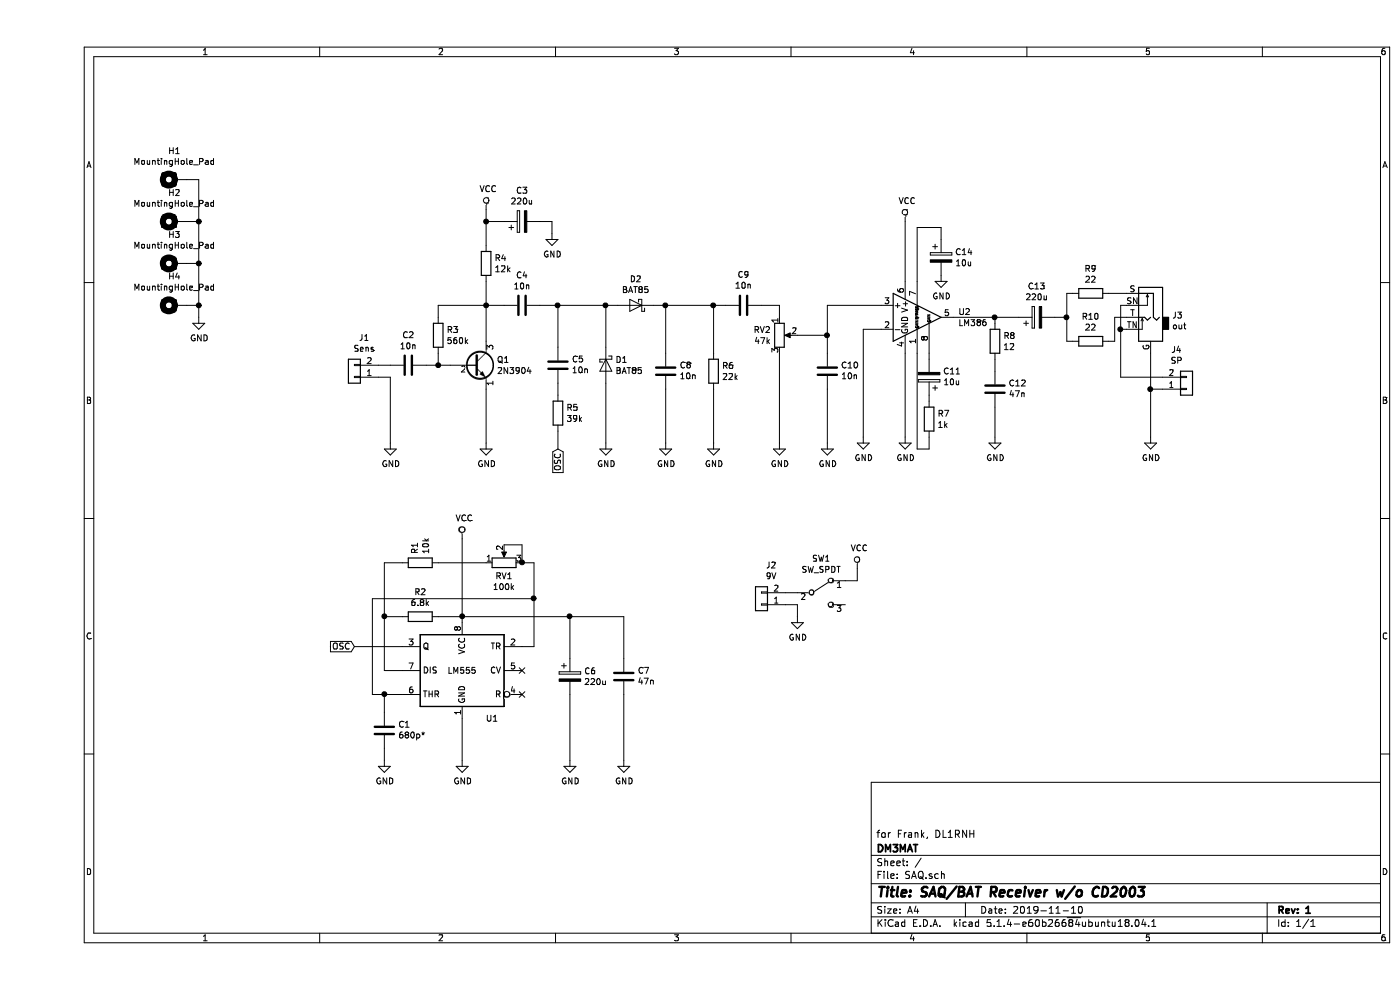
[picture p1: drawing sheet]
EESchema Schematic File Version 4
LIBS:SAQ-cache
EELAYER 30 0
EELAYER END
$Descr A4 11693 8268
encoding utf-8
Sheet 1 1
Title "SAQ/BAT Receiver w/o CD2003"
Date "2019-11-10"
Rev "1"
Comp "DM3MAT"
Comment1 "for Frank, DL1RNH"
Comment2 ""
Comment3 ""
Comment4 ""
$EndDescr
$Comp
L Device:R R3
U 1 1
P 3350 2800
F 0 "R3" H 3420 2846 50  0000 L CNN
F 1 "560k" H 3420 2755 50  0000 L CNN
F 2 "Resistor_THT:R_Axial_DIN0207_L6.3mm_D2.5mm_P2.54mm_Vertical" V 3280 2800 50  0001 C CNN
F 3 "~" H 3350 2800 50  0001 C CNN
	1    3350 2800
	1    0    0    -1  
$EndComp
$Comp
L Device:C C2
U 1 1
P 3100 3050
F 0 "C2" V 2848 3050 50  0000 C CNN
F 1 "10n" V 2939 3050 50  0000 C CNN
F 2 "Capacitor_THT:C_Disc_D3.0mm_W2.0mm_P2.50mm" H 3138 2900 50  0001 C CNN
F 3 "~" H 3100 3050 50  0001 C CNN
	1    3100 3050
	0    1    1    0   
$EndComp
$Comp
L Device:CP C3
U 1 1
P 4050 1850
F 0 "C3" V 4305 1850 50  0000 C CNN
F 1 "220u" V 4214 1850 50  0000 C CNN
F 2 "Capacitor_THT:CP_Radial_D6.3mm_P2.50mm" H 4088 1700 50  0001 C CNN
F 3 "~" H 4050 1850 50  0001 C CNN
	1    4050 1850
	0    -1   -1   0   
$EndComp
$Comp
L Timer:LM555 U1
U 1 1
P 3550 5600
F 0 "U1" H 3300 5200 50  0000 C CNN
F 1 "LM555" H 3550 5600 50  0000 C CNN
F 2 "Package_DIP:DIP-8_W7.62mm_LongPads" H 3550 5600 50  0001 C CNN
F 3 "http://www.ti.com/lit/ds/symlink/lm555.pdf" H 3550 5600 50  0001 C CNN
	1    3550 5600
	-1   0    0    -1  
$EndComp
$Comp
L Diode:BAT85 D1
U 1 1
P 4750 3050
F 0 "D1" V 4704 3129 50  0000 L CNN
F 1 "BAT85" V 4795 3129 50  0000 L CNN
F 2 "Diode_THT:D_DO-35_SOD27_P2.54mm_Vertical_AnodeUp" H 4750 2875 50  0001 C CNN
F 3 "https://assets.nexperia.com/documents/data-sheet/BAT85.pdf" H 4750 3050 50  0001 C CNN
	1    4750 3050
	0    1    1    0   
$EndComp
$Comp
L Connector_Generic:Conn_01x02 J1
U 1 1
P 2650 3150
F 0 "J1" H 2568 2825 50  0000 C CNN
F 1 "Sens" H 2568 2916 50  0000 C CNN
F 2 "TerminalBlock_RND:TerminalBlock_RND_205-00001_1x02_P5.00mm_Horizontal" H 2650 3150 50  0001 C CNN
F 3 "~" H 2650 3150 50  0001 C CNN
	1    2650 3150
	-1   0    0    1   
$EndComp
$Comp
L Transistor_BJT:2N3904 Q1
U 1 1
P 3650 3050
F 0 "Q1" H 3840 3096 50  0000 L CNN
F 1 "2N3904" H 3840 3005 50  0000 L CNN
F 2 "Package_TO_SOT_THT:TO-92_Inline_Wide" H 3850 2975 50  0001 L CIN
F 3 "https://www.fairchildsemi.com/datasheets/2N/2N3904.pdf" H 3650 3050 50  0001 L CNN
	1    3650 3050
	1    0    0    -1  
$EndComp
$Comp
L power:GND #PWR02
U 1 1
P 2950 3700
F 0 "#PWR02" H 2950 3450 50  0001 C CNN
F 1 "GND" H 2955 3527 50  0000 C CNN
F 2 "" H 2950 3700 50  0001 C CNN
F 3 "" H 2950 3700 50  0001 C CNN
	1    2950 3700
	1    0    0    -1  
$EndComp
$Comp
L power:GND #PWR06
U 1 1
P 3750 3700
F 0 "#PWR06" H 3750 3450 50  0001 C CNN
F 1 "GND" H 3755 3527 50  0000 C CNN
F 2 "" H 3750 3700 50  0001 C CNN
F 3 "" H 3750 3700 50  0001 C CNN
	1    3750 3700
	1    0    0    -1  
$EndComp
$Comp
L Device:C C4
U 1 1
P 4050 2550
F 0 "C4" V 3798 2550 50  0000 C CNN
F 1 "10n" V 3889 2550 50  0000 C CNN
F 2 "Capacitor_THT:C_Disc_D3.0mm_W2.0mm_P2.50mm" H 4088 2400 50  0001 C CNN
F 3 "~" H 4050 2550 50  0001 C CNN
	1    4050 2550
	0    1    1    0   
$EndComp
$Comp
L Device:R R4
U 1 1
P 3750 2200
F 0 "R4" H 3820 2246 50  0000 L CNN
F 1 "12k" H 3820 2155 50  0000 L CNN
F 2 "Resistor_THT:R_Axial_DIN0207_L6.3mm_D2.5mm_P2.54mm_Vertical" V 3680 2200 50  0001 C CNN
F 3 "~" H 3750 2200 50  0001 C CNN
	1    3750 2200
	1    0    0    -1  
$EndComp
$Comp
L Device:C C5
U 1 1
P 4350 3050
F 0 "C5" H 4235 3004 50  0000 R CNN
F 1 "10n" H 4235 3095 50  0000 R CNN
F 2 "Capacitor_THT:C_Disc_D3.0mm_W2.0mm_P2.50mm" H 4388 2900 50  0001 C CNN
F 3 "~" H 4350 3050 50  0001 C CNN
	1    4350 3050
	-1   0    0    1   
$EndComp
$Comp
L Device:R R5
U 1 1
P 4350 3450
F 0 "R5" H 4420 3496 50  0000 L CNN
F 1 "39k" H 4420 3405 50  0000 L CNN
F 2 "Resistor_THT:R_Axial_DIN0207_L6.3mm_D2.5mm_P5.08mm_Vertical" V 4280 3450 50  0001 C CNN
F 3 "~" H 4350 3450 50  0001 C CNN
	1    4350 3450
	1    0    0    -1  
$EndComp
$Comp
L Diode:BAT85 D2
U 1 1
P 5000 2550
F 0 "D2" H 5000 2334 50  0000 C CNN
F 1 "BAT85" H 5000 2425 50  0000 C CNN
F 2 "Diode_THT:D_DO-35_SOD27_P2.54mm_Vertical_AnodeUp" H 5000 2375 50  0001 C CNN
F 3 "https://assets.nexperia.com/documents/data-sheet/BAT85.pdf" H 5000 2550 50  0001 C CNN
	1    5000 2550
	-1   0    0    1   
$EndComp
$Comp
L Device:C C8
U 1 1
P 5250 3100
F 0 "C8" H 5135 3054 50  0000 R CNN
F 1 "10n" H 5135 3145 50  0000 R CNN
F 2 "Capacitor_THT:C_Disc_D3.0mm_W2.0mm_P2.50mm" H 5288 2950 50  0001 C CNN
F 3 "~" H 5250 3100 50  0001 C CNN
	1    5250 3100
	-1   0    0    1   
$EndComp
$Comp
L Device:R R6
U 1 1
P 5650 3100
F 0 "R6" H 5720 3146 50  0000 L CNN
F 1 "22k" H 5720 3055 50  0000 L CNN
F 2 "Resistor_THT:R_Axial_DIN0207_L6.3mm_D2.5mm_P7.62mm_Horizontal" V 5580 3100 50  0001 C CNN
F 3 "~" H 5650 3100 50  0001 C CNN
	1    5650 3100
	1    0    0    -1  
$EndComp
$Comp
L Device:C C9
U 1 1
P 5900 2550
F 0 "C9" V 6152 2550 50  0000 C CNN
F 1 "10n" V 6061 2550 50  0000 C CNN
F 2 "Capacitor_THT:C_Disc_D4.3mm_W1.9mm_P5.00mm" H 5938 2400 50  0001 C CNN
F 3 "~" H 5900 2550 50  0001 C CNN
	1    5900 2550
	0    -1   -1   0   
$EndComp
$Comp
L Device:C C10
U 1 1
P 6600 3100
F 0 "C10" H 6485 3054 50  0000 R CNN
F 1 "10n" H 6485 3145 50  0000 R CNN
F 2 "Capacitor_THT:C_Disc_D3.0mm_W2.0mm_P2.50mm" H 6638 2950 50  0001 C CNN
F 3 "~" H 6600 3100 50  0001 C CNN
	1    6600 3100
	-1   0    0    1   
$EndComp
$Comp
L Amplifier_Audio:LM386 U2
U 1 1
P 7350 2650
F 0 "U2" H 7694 2696 50  0000 L CNN
F 1 "LM386" H 7694 2605 50  0000 L CNN
F 2 "Package_DIP:DIP-8_W7.62mm_LongPads" H 7450 2750 50  0001 C CNN
F 3 "http://www.ti.com/lit/ds/symlink/lm386.pdf" H 7550 2850 50  0001 C CNN
	1    7350 2650
	1    0    0    -1  
$EndComp
$Comp
L Device:R R8
U 1 1
P 8000 2850
F 0 "R8" H 8070 2896 50  0000 L CNN
F 1 "12" H 8070 2805 50  0000 L CNN
F 2 "Resistor_THT:R_Axial_DIN0207_L6.3mm_D2.5mm_P2.54mm_Vertical" V 7930 2850 50  0001 C CNN
F 3 "~" H 8000 2850 50  0001 C CNN
	1    8000 2850
	1    0    0    -1  
$EndComp
$Comp
L Device:C C12
U 1 1
P 8000 3250
F 0 "C12" H 7885 3204 50  0000 R CNN
F 1 "47n" H 7885 3295 50  0000 R CNN
F 2 "Capacitor_THT:C_Disc_D3.0mm_W2.0mm_P2.50mm" H 8038 3100 50  0001 C CNN
F 3 "~" H 8000 3250 50  0001 C CNN
	1    8000 3250
	-1   0    0    1   
$EndComp
$Comp
L power:GND #PWR09
U 1 1
P 4750 3700
F 0 "#PWR09" H 4750 3450 50  0001 C CNN
F 1 "GND" H 4755 3527 50  0000 C CNN
F 2 "" H 4750 3700 50  0001 C CNN
F 3 "" H 4750 3700 50  0001 C CNN
	1    4750 3700
	1    0    0    -1  
$EndComp
$Comp
L power:GND #PWR012
U 1 1
P 5650 3700
F 0 "#PWR012" H 5650 3450 50  0001 C CNN
F 1 "GND" H 5655 3527 50  0000 C CNN
F 2 "" H 5650 3700 50  0001 C CNN
F 3 "" H 5650 3700 50  0001 C CNN
	1    5650 3700
	1    0    0    -1  
$EndComp
$Comp
L power:GND #PWR016
U 1 1
P 6600 3700
F 0 "#PWR016" H 6600 3450 50  0001 C CNN
F 1 "GND" H 6605 3527 50  0000 C CNN
F 2 "" H 6600 3700 50  0001 C CNN
F 3 "" H 6600 3700 50  0001 C CNN
	1    6600 3700
	1    0    0    -1  
$EndComp
$Comp
L power:GND #PWR020
U 1 1
P 8000 3650
F 0 "#PWR020" H 8000 3400 50  0001 C CNN
F 1 "GND" H 8005 3477 50  0000 C CNN
F 2 "" H 8000 3650 50  0001 C CNN
F 3 "" H 8000 3650 50  0001 C CNN
	1    8000 3650
	1    0    0    -1  
$EndComp
$Comp
L power:GND #PWR019
U 1 1
P 7250 3650
F 0 "#PWR019" H 7250 3400 50  0001 C CNN
F 1 "GND" H 7255 3477 50  0000 C CNN
F 2 "" H 7250 3650 50  0001 C CNN
F 3 "" H 7250 3650 50  0001 C CNN
	1    7250 3650
	1    0    0    -1  
$EndComp
$Comp
L Device:CP C13
U 1 1
P 8350 2650
F 0 "C13" V 8605 2650 50  0000 C CNN
F 1 "220u" V 8514 2650 50  0000 C CNN
F 2 "Capacitor_THT:CP_Radial_D6.3mm_P2.50mm" H 8388 2500 50  0001 C CNN
F 3 "~" H 8350 2650 50  0001 C CNN
	1    8350 2650
	0    -1   -1   0   
$EndComp
$Comp
L Device:R R9
U 1 1
P 8800 2450
F 0 "R9" V 8593 2450 50  0000 C CNN
F 1 "22" V 8684 2450 50  0000 C CNN
F 2 "Resistor_THT:R_Axial_DIN0207_L6.3mm_D2.5mm_P2.54mm_Vertical" V 8730 2450 50  0001 C CNN
F 3 "~" H 8800 2450 50  0001 C CNN
	1    8800 2450
	0    1    1    0   
$EndComp
$Comp
L Device:R R10
U 1 1
P 8800 2850
F 0 "R10" V 8593 2850 50  0000 C CNN
F 1 "22" V 8684 2850 50  0000 C CNN
F 2 "Resistor_THT:R_Axial_DIN0207_L6.3mm_D2.5mm_P2.54mm_Vertical" V 8730 2850 50  0001 C CNN
F 3 "~" H 8800 2850 50  0001 C CNN
	1    8800 2850
	0    1    1    0   
$EndComp
Wire Wire Line
	3350 2550 3350 2650
Wire Wire Line
	3900 2550 3750 2550
Wire Wire Line
	3750 2850 3750 2550
Connection ~ 3750 2550
Wire Wire Line
	3750 2550 3350 2550
Wire Wire Line
	3750 2350 3750 2550
Wire Wire Line
	4200 2550 4350 2550
Wire Wire Line
	4850 2550 4750 2550
Connection ~ 4350 2550
Wire Wire Line
	4350 2550 4350 2900
Wire Wire Line
	4750 2900 4750 2550
Connection ~ 4750 2550
Wire Wire Line
	4750 2550 4350 2550
Wire Wire Line
	4350 3200 4350 3300
Wire Wire Line
	5150 2550 5250 2550
Wire Wire Line
	5250 2950 5250 2550
Connection ~ 5250 2550
Wire Wire Line
	5250 2550 5650 2550
Wire Wire Line
	5250 3250 5250 3700
$Comp
L power:GND #PWR011
U 1 1
P 5250 3700
F 0 "#PWR011" H 5250 3450 50  0001 C CNN
F 1 "GND" H 5255 3527 50  0000 C CNN
F 2 "" H 5250 3700 50  0001 C CNN
F 3 "" H 5250 3700 50  0001 C CNN
	1    5250 3700
	1    0    0    -1  
$EndComp
Wire Wire Line
	7050 2550 6600 2550
Wire Wire Line
	6600 3250 6600 3700
Wire Wire Line
	6600 2950 6600 2800
Wire Wire Line
	5650 2950 5650 2550
Connection ~ 5650 2550
Wire Wire Line
	5650 2550 5750 2550
Wire Wire Line
	5650 3700 5650 3250
$Comp
L power:GND #PWR015
U 1 1
P 6200 3700
F 0 "#PWR015" H 6200 3450 50  0001 C CNN
F 1 "GND" H 6205 3527 50  0000 C CNN
F 2 "" H 6200 3700 50  0001 C CNN
F 3 "" H 6200 3700 50  0001 C CNN
	1    6200 3700
	1    0    0    -1  
$EndComp
Wire Wire Line
	7250 2950 7250 3650
Wire Wire Line
	7650 2650 8000 2650
Wire Wire Line
	8000 2700 8000 2650
Connection ~ 8000 2650
Wire Wire Line
	8000 2650 8200 2650
Wire Wire Line
	8000 3000 8000 3100
Wire Wire Line
	8000 3400 8000 3650
Wire Wire Line
	8500 2650 8600 2650
Wire Wire Line
	8600 2650 8600 2450
Wire Wire Line
	8600 2450 8650 2450
Wire Wire Line
	8650 2850 8600 2850
Wire Wire Line
	8600 2850 8600 2650
Connection ~ 8600 2650
$Comp
L power:GND #PWR021
U 1 1
P 9300 3650
F 0 "#PWR021" H 9300 3400 50  0001 C CNN
F 1 "GND" H 9305 3477 50  0000 C CNN
F 2 "" H 9300 3650 50  0001 C CNN
F 3 "" H 9300 3650 50  0001 C CNN
	1    9300 3650
	1    0    0    -1  
$EndComp
Wire Wire Line
	4750 3200 4750 3700
Wire Wire Line
	3450 3050 3350 3050
Wire Wire Line
	3350 2950 3350 3050
Connection ~ 3350 3050
Wire Wire Line
	3350 3050 3250 3050
Wire Wire Line
	2950 3050 2850 3050
Wire Wire Line
	2850 3150 2950 3150
Wire Wire Line
	2950 3150 2950 3700
$Comp
L power:GND #PWR07
U 1 1
P 4300 1950
F 0 "#PWR07" H 4300 1700 50  0001 C CNN
F 1 "GND" H 4305 1777 50  0000 C CNN
F 2 "" H 4300 1950 50  0001 C CNN
F 3 "" H 4300 1950 50  0001 C CNN
	1    4300 1950
	1    0    0    -1  
$EndComp
$Comp
L power:VCC #PWR018
U 1 1
P 7250 1850
F 0 "#PWR018" H 7250 1700 50  0001 C CNN
F 1 "VCC" H 7267 2023 50  0000 C CNN
F 2 "" H 7250 1850 50  0001 C CNN
F 3 "" H 7250 1850 50  0001 C CNN
	1    7250 1850
	1    0    0    -1  
$EndComp
$Comp
L power:VCC #PWR05
U 1 1
P 3750 1750
F 0 "#PWR05" H 3750 1600 50  0001 C CNN
F 1 "VCC" H 3767 1923 50  0000 C CNN
F 2 "" H 3750 1750 50  0001 C CNN
F 3 "" H 3750 1750 50  0001 C CNN
	1    3750 1750
	1    0    0    -1  
$EndComp
Wire Wire Line
	3750 1750 3750 1850
Wire Wire Line
	3750 1850 3900 1850
Connection ~ 3750 1850
Wire Wire Line
	3750 1850 3750 2050
$Comp
L Device:CP C6
U 1 1
P 4450 5650
F 0 "C6" H 4568 5696 50  0000 L CNN
F 1 "220u" H 4568 5605 50  0000 L CNN
F 2 "Capacitor_THT:CP_Radial_D6.3mm_P2.50mm" H 4488 5500 50  0001 C CNN
F 3 "~" H 4450 5650 50  0001 C CNN
	1    4450 5650
	1    0    0    -1  
$EndComp
$Comp
L Device:C C7
U 1 1
P 4900 5650
F 0 "C7" H 4785 5604 50  0000 R CNN
F 1 "47n" H 4785 5695 50  0000 R CNN
F 2 "Capacitor_THT:C_Disc_D3.0mm_W2.0mm_P2.50mm" H 4938 5500 50  0001 C CNN
F 3 "~" H 4900 5650 50  0001 C CNN
	1    4900 5650
	-1   0    0    1   
$EndComp
$Comp
L Device:C C1
U 1 1
P 2900 6100
F 0 "C1" H 2785 6054 50  0000 R CNN
F 1 "680p*" H 2785 6145 50  0000 R CNN
F 2 "Capacitor_THT:C_Disc_D3.0mm_W2.0mm_P2.50mm" H 2938 5950 50  0001 C CNN
F 3 "~" H 2900 6100 50  0001 C CNN
	1    2900 6100
	-1   0    0    1   
$EndComp
$Comp
L Device:R R2
U 1 1
P 3200 5150
F 0 "R2" V 2993 5150 50  0000 C CNN
F 1 "6.8k" V 3084 5150 50  0000 C CNN
F 2 "Resistor_THT:R_Axial_DIN0207_L6.3mm_D2.5mm_P2.54mm_Vertical" V 3130 5150 50  0001 C CNN
F 3 "~" H 3200 5150 50  0001 C CNN
	1    3200 5150
	0    1    1    0   
$EndComp
NoConn ~ 4050 5600
$Comp
L Device:R R1
U 1 1
P 3200 4700
F 0 "R1" H 3270 4746 50  0000 L CNN
F 1 "10k" H 3270 4655 50  0000 L CNN
F 2 "Resistor_THT:R_Axial_DIN0207_L6.3mm_D2.5mm_P5.08mm_Vertical" V 3130 4700 50  0001 C CNN
F 3 "~" H 3200 4700 50  0001 C CNN
	1    3200 4700
	0    -1   -1   0   
$EndComp
Wire Wire Line
	4050 4700 4150 4700
Wire Wire Line
	4150 5400 4050 5400
Wire Wire Line
	3750 4700 3350 4700
Wire Wire Line
	3900 4550 4050 4550
Wire Wire Line
	4050 4550 4050 4700
Wire Wire Line
	2900 4700 3050 4700
Wire Wire Line
	4150 4700 4150 5000
Wire Wire Line
	4150 5000 2800 5000
Wire Wire Line
	2800 5000 2800 5800
Wire Wire Line
	2800 5800 2900 5800
Connection ~ 4150 5000
Wire Wire Line
	4150 5000 4150 5400
$Comp
L power:GND #PWR01
U 1 1
P 2900 6350
F 0 "#PWR01" H 2900 6100 50  0001 C CNN
F 1 "GND" H 2905 6177 50  0000 C CNN
F 2 "" H 2900 6350 50  0001 C CNN
F 3 "" H 2900 6350 50  0001 C CNN
	1    2900 6350
	1    0    0    -1  
$EndComp
Wire Wire Line
	2900 6350 2900 6250
Wire Wire Line
	2900 4700 2900 5150
Wire Wire Line
	3050 5600 2900 5600
Wire Wire Line
	2900 5150 3050 5150
Connection ~ 2900 5150
Wire Wire Line
	2900 5150 2900 5600
Wire Wire Line
	3350 5150 3550 5150
Wire Wire Line
	3550 5150 3550 5200
$Comp
L power:GND #PWR04
U 1 1
P 3550 6350
F 0 "#PWR04" H 3550 6100 50  0001 C CNN
F 1 "GND" H 3555 6177 50  0000 C CNN
F 2 "" H 3550 6350 50  0001 C CNN
F 3 "" H 3550 6350 50  0001 C CNN
	1    3550 6350
	1    0    0    -1  
$EndComp
Wire Wire Line
	3550 6350 3550 6000
NoConn ~ 4050 5800
$Comp
L power:VCC #PWR03
U 1 1
P 3550 4500
F 0 "#PWR03" H 3550 4350 50  0001 C CNN
F 1 "VCC" H 3567 4673 50  0000 C CNN
F 2 "" H 3550 4500 50  0001 C CNN
F 3 "" H 3550 4500 50  0001 C CNN
	1    3550 4500
	1    0    0    -1  
$EndComp
$Comp
L power:GND #PWR08
U 1 1
P 4450 6350
F 0 "#PWR08" H 4450 6100 50  0001 C CNN
F 1 "GND" H 4455 6177 50  0000 C CNN
F 2 "" H 4450 6350 50  0001 C CNN
F 3 "" H 4450 6350 50  0001 C CNN
	1    4450 6350
	1    0    0    -1  
$EndComp
$Comp
L power:GND #PWR010
U 1 1
P 4900 6350
F 0 "#PWR010" H 4900 6100 50  0001 C CNN
F 1 "GND" H 4905 6177 50  0000 C CNN
F 2 "" H 4900 6350 50  0001 C CNN
F 3 "" H 4900 6350 50  0001 C CNN
	1    4900 6350
	1    0    0    -1  
$EndComp
Wire Wire Line
	4900 6350 4900 5800
Wire Wire Line
	4450 5800 4450 6350
Wire Wire Line
	3550 5150 4450 5150
Wire Wire Line
	4900 5150 4900 5500
Connection ~ 3550 5150
Wire Wire Line
	4450 5500 4450 5150
Connection ~ 4450 5150
Wire Wire Line
	4450 5150 4900 5150
Wire Wire Line
	3550 4500 3550 5150
Text GLabel 2650 5400 0    50   Input ~ 0
OSC
Wire Wire Line
	2650 5400 3050 5400
Text GLabel 4350 3750 3    50   Input ~ 0
OSC
Wire Wire Line
	4350 3750 4350 3600
$Comp
L power:GND #PWR017
U 1 1
P 6900 3650
F 0 "#PWR017" H 6900 3400 50  0001 C CNN
F 1 "GND" H 6905 3477 50  0000 C CNN
F 2 "" H 6900 3650 50  0001 C CNN
F 3 "" H 6900 3650 50  0001 C CNN
	1    6900 3650
	1    0    0    -1  
$EndComp
Wire Wire Line
	7050 2750 6900 2750
Wire Wire Line
	6900 2750 6900 3650
$Comp
L Device:CP C11
U 1 1
P 7450 3150
F 0 "C11" H 7332 3104 50  0000 R CNN
F 1 "10u" H 7332 3195 50  0000 R CNN
F 2 "Capacitor_THT:CP_Radial_D6.3mm_P2.50mm" H 7488 3000 50  0001 C CNN
F 3 "~" H 7450 3150 50  0001 C CNN
	1    7450 3150
	-1   0    0    1   
$EndComp
Wire Wire Line
	7450 2950 7450 3000
Wire Wire Line
	4200 1850 4300 1850
Wire Wire Line
	4300 1850 4300 1950
$Comp
L Device:R R7
U 1 1
P 7450 3500
F 0 "R7" H 7520 3546 50  0000 L CNN
F 1 "1k" H 7520 3455 50  0000 L CNN
F 2 "Resistor_THT:R_Axial_DIN0207_L6.3mm_D2.5mm_P7.62mm_Horizontal" V 7380 3500 50  0001 C CNN
F 3 "~" H 7450 3500 50  0001 C CNN
	1    7450 3500
	1    0    0    -1  
$EndComp
Wire Wire Line
	7450 3650 7450 3750
Wire Wire Line
	7450 3750 7350 3750
Wire Wire Line
	7350 3750 7350 2950
Wire Wire Line
	7450 3300 7450 3350
$Comp
L Connector_Generic:Conn_01x02 J2
U 1 1
P 6050 5050
F 0 "J2" H 5968 4725 50  0000 C CNN
F 1 "9V" H 5968 4816 50  0000 C CNN
F 2 "Connector_Molex:Molex_KK-254_AE-6410-02A_1x02_P2.54mm_Vertical" H 6050 5050 50  0001 C CNN
F 3 "~" H 6050 5050 50  0001 C CNN
	1    6050 5050
	-1   0    0    1   
$EndComp
$Comp
L power:VCC #PWR013
U 1 1
P 6850 4750
F 0 "#PWR013" H 6850 4600 50  0001 C CNN
F 1 "VCC" H 6867 4923 50  0000 C CNN
F 2 "" H 6850 4750 50  0001 C CNN
F 3 "" H 6850 4750 50  0001 C CNN
	1    6850 4750
	1    0    0    -1  
$EndComp
$Comp
L power:GND #PWR014
U 1 1
P 6350 5150
F 0 "#PWR014" H 6350 4900 50  0001 C CNN
F 1 "GND" H 6355 4977 50  0000 C CNN
F 2 "" H 6350 5150 50  0001 C CNN
F 3 "" H 6350 5150 50  0001 C CNN
	1    6350 5150
	1    0    0    -1  
$EndComp
Wire Wire Line
	6250 5050 6350 5050
Wire Wire Line
	6350 5050 6350 5150
Wire Wire Line
	7250 2350 7250 1850
Wire Wire Line
	3750 3250 3750 3700
$Comp
L Device:CP C14
U 1 1
P 7550 2150
F 0 "C14" H 7668 2196 50  0000 L CNN
F 1 "10u" H 7668 2105 50  0000 L CNN
F 2 "Capacitor_THT:CP_Radial_D6.3mm_P2.50mm" H 7588 2000 50  0001 C CNN
F 3 "~" H 7550 2150 50  0001 C CNN
	1    7550 2150
	1    0    0    -1  
$EndComp
$Comp
L power:GND #PWR0101
U 1 1
P 7550 2300
F 0 "#PWR0101" H 7550 2050 50  0001 C CNN
F 1 "GND" H 7555 2127 50  0000 C CNN
F 2 "" H 7550 2300 50  0001 C CNN
F 3 "" H 7550 2300 50  0001 C CNN
	1    7550 2300
	1    0    0    -1  
$EndComp
Wire Wire Line
	7550 2000 7550 1900
Wire Wire Line
	7550 1900 7350 1900
Wire Wire Line
	7350 1900 7350 2350
$Comp
L Mechanical:MountingHole_Pad H1
U 1 1
P 1150 1500
F 0 "H1" V 1387 1503 50  0000 C CNN
F 1 "MountingHole_Pad" V 1296 1503 50  0000 C CNN
F 2 "MountingHole:MountingHole_2.7mm_M2.5_Pad_Via" H 1150 1500 50  0001 C CNN
F 3 "~" H 1150 1500 50  0001 C CNN
	1    1150 1500
	0    -1   -1   0   
$EndComp
$Comp
L Mechanical:MountingHole_Pad H2
U 1 1
P 1150 1850
F 0 "H2" V 1387 1853 50  0000 C CNN
F 1 "MountingHole_Pad" V 1296 1853 50  0000 C CNN
F 2 "MountingHole:MountingHole_2.7mm_M2.5_Pad_Via" H 1150 1850 50  0001 C CNN
F 3 "~" H 1150 1850 50  0001 C CNN
	1    1150 1850
	0    -1   -1   0   
$EndComp
$Comp
L Mechanical:MountingHole_Pad H3
U 1 1
P 1150 2200
F 0 "H3" V 1387 2203 50  0000 C CNN
F 1 "MountingHole_Pad" V 1296 2203 50  0000 C CNN
F 2 "MountingHole:MountingHole_2.7mm_M2.5_Pad_Via" H 1150 2200 50  0001 C CNN
F 3 "~" H 1150 2200 50  0001 C CNN
	1    1150 2200
	0    -1   -1   0   
$EndComp
$Comp
L Mechanical:MountingHole_Pad H4
U 1 1
P 1150 2550
F 0 "H4" V 1387 2553 50  0000 C CNN
F 1 "MountingHole_Pad" V 1296 2553 50  0000 C CNN
F 2 "MountingHole:MountingHole_2.7mm_M2.5_Pad_Via" H 1150 2550 50  0001 C CNN
F 3 "~" H 1150 2550 50  0001 C CNN
	1    1150 2550
	0    -1   -1   0   
$EndComp
$Comp
L power:GND #PWR022
U 1 1
P 1350 2650
F 0 "#PWR022" H 1350 2400 50  0001 C CNN
F 1 "GND" H 1355 2477 50  0000 C CNN
F 2 "" H 1350 2650 50  0001 C CNN
F 3 "" H 1350 2650 50  0001 C CNN
	1    1350 2650
	1    0    0    -1  
$EndComp
Wire Wire Line
	1250 1500 1350 1500
Wire Wire Line
	1350 1500 1350 1850
Wire Wire Line
	1250 2550 1350 2550
Connection ~ 1350 2550
Wire Wire Line
	1350 2550 1350 2650
Wire Wire Line
	1250 2200 1350 2200
Connection ~ 1350 2200
Wire Wire Line
	1350 2200 1350 2550
Wire Wire Line
	1250 1850 1350 1850
Connection ~ 1350 1850
Wire Wire Line
	1350 1850 1350 2200
$Comp
L Device:R_POT RV2
U 1 1
P 6200 2800
F 0 "RV2" H 6130 2846 50  0000 R CNN
F 1 "47k" H 6130 2755 50  0000 R CNN
F 2 "Potentiometer_THT:Potentiometer_Alps_RK09K_Single_Vertical" H 6200 2800 50  0001 C CNN
F 3 "~" H 6200 2800 50  0001 C CNN
	1    6200 2800
	1    0    0    -1  
$EndComp
Wire Wire Line
	6050 2550 6200 2550
Wire Wire Line
	6200 2550 6200 2650
Wire Wire Line
	6350 2800 6600 2800
Connection ~ 6600 2800
Wire Wire Line
	6600 2800 6600 2550
Wire Wire Line
	6200 3700 6200 2950
$Comp
L Device:R_POT RV1
U 1 1
P 3900 4700
F 0 "RV1" V 3785 4700 50  0000 C CNN
F 1 "100k" V 3694 4700 50  0000 C CNN
F 2 "Potentiometer_THT:Potentiometer_Alps_RK09K_Single_Vertical" H 3900 4700 50  0001 C CNN
F 3 "~" H 3900 4700 50  0001 C CNN
	1    3900 4700
	0    -1   -1   0   
$EndComp
Connection ~ 4050 4700
$Comp
L Switch:SW_SPDT SW1
U 1 1
P 6550 4950
F 0 "SW1" H 6550 5235 50  0000 C CNN
F 1 "SW_SPDT" H 6550 5144 50  0000 C CNN
F 2 "Button_Switch_THT:SW_Slide_1P2T_CK_OS102011MS2Q" H 6550 4950 50  0001 C CNN
F 3 "~" H 6550 4950 50  0001 C CNN
	1    6550 4950
	1    0    0    -1  
$EndComp
Wire Wire Line
	6250 4950 6350 4950
Wire Wire Line
	6750 4850 6850 4850
Wire Wire Line
	6850 4850 6850 4750
Wire Wire Line
	9000 2850 8950 2850
$Comp
L Connector:AudioJack2_Ground_Switch J3
U 1 1
P 9300 2650
F 0 "J3" H 9120 2668 50  0000 R CNN
F 1 "out" H 9120 2577 50  0000 R CNN
F 2 "Connector_Audio:Jack_3.5mm_Ledino_KB3SPRS_Horizontal" H 9300 2850 50  0001 C CNN
F 3 "~" H 9300 2850 50  0001 C CNN
	1    9300 2650
	-1   0    0    -1  
$EndComp
Wire Wire Line
	8950 2450 9100 2450
Wire Wire Line
	9100 2650 9000 2650
Wire Wire Line
	9000 2650 9000 2850
$Comp
L Connector_Generic:Conn_01x02 J4
U 1 1
P 9600 3250
F 0 "J4" H 9518 2925 50  0000 C CNN
F 1 "SP" H 9518 3016 50  0000 C CNN
F 2 "Connector_Molex:Molex_KK-254_AE-6410-02A_1x02_P2.54mm_Vertical" H 9600 3250 50  0001 C CNN
F 3 "~" H 9600 3250 50  0001 C CNN
	1    9600 3250
	1    0    0    1   
$EndComp
Wire Wire Line
	9400 3150 9050 3150
Wire Wire Line
	9050 3150 9050 2750
Wire Wire Line
	9050 2550 9100 2550
Wire Wire Line
	9100 2750 9050 2750
Connection ~ 9050 2750
Wire Wire Line
	9050 2750 9050 2550
Wire Wire Line
	9300 3650 9300 3250
Wire Wire Line
	9400 3250 9300 3250
Connection ~ 9300 3250
Wire Wire Line
	9300 3250 9300 2950
Wire Wire Line
	2900 5950 2900 5800
Connection ~ 2900 5800
Wire Wire Line
	2900 5800 3050 5800
$EndSCHEMATC
